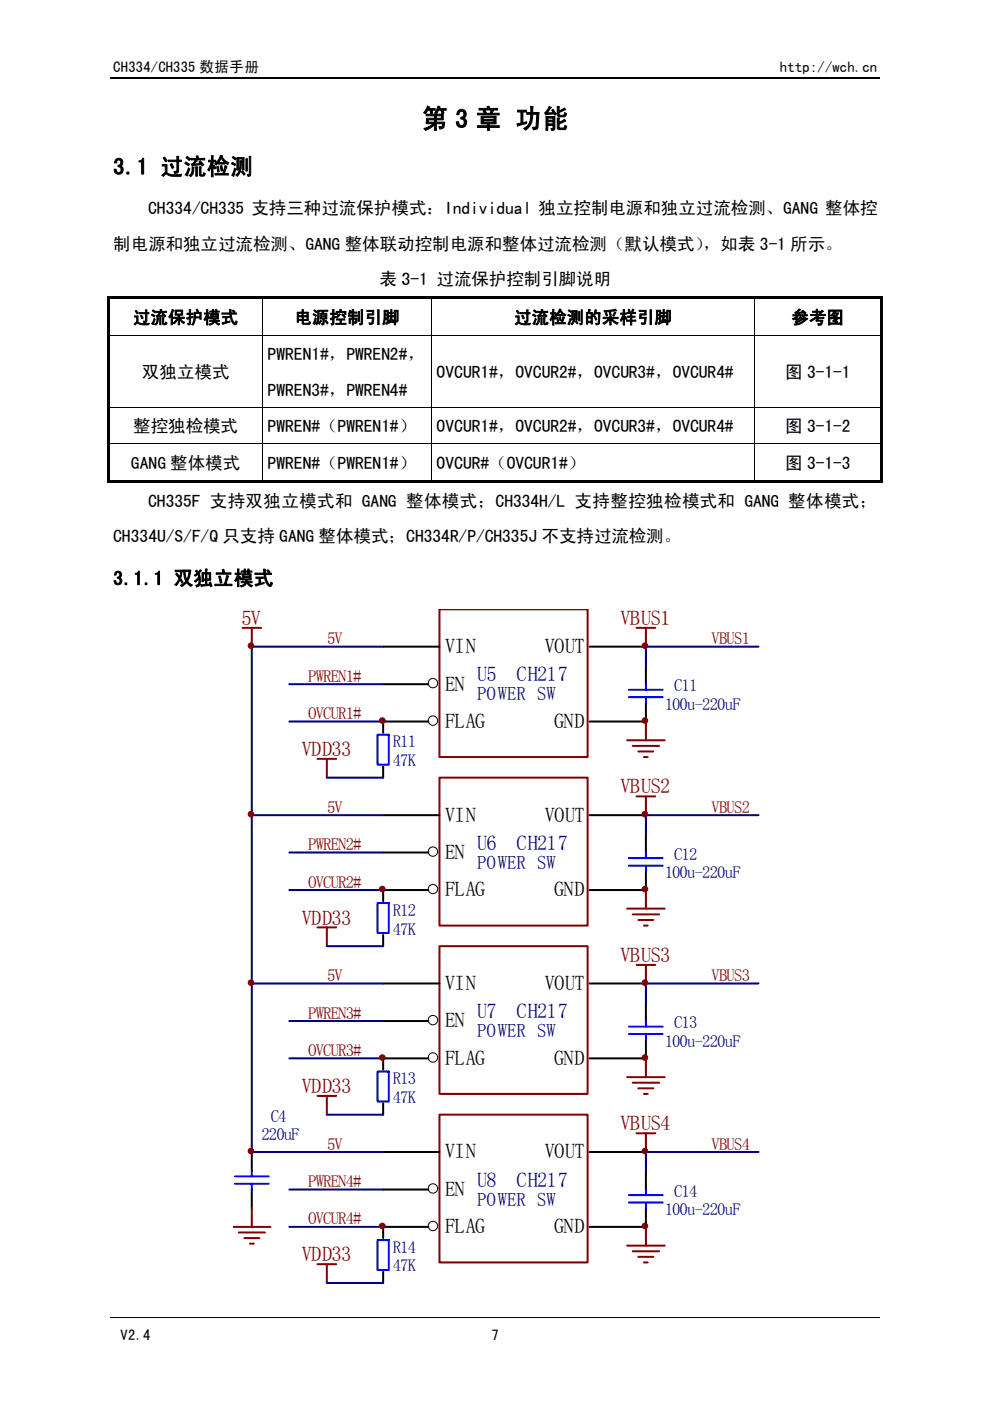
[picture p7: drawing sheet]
<svg xmlns="http://www.w3.org/2000/svg" width="210mm" height="297mm" viewBox="0 0 210 297" stroke-linecap="round" stroke-linejoin="round" font-family="sans-serif">
<path d="M23.5 16.6h62.1" fill="none" stroke="#000" stroke-width=".25"/>
<path d="M23.5 279.4h62.1" fill="none" stroke="#000" stroke-width=".21"/>
<path d="M49.4 129.2h36.3v142.4h-36.3z" fill-rule="evenodd" fill="#fff"/>
<g fill="none" stroke="#000" stroke-width=".42">
<path d="M81.2 137.1h4.5M81.2 145.1h4.5M85.7 153h-4.5v2.3M81.2 162.5v2.4M81.2 172.8h4.5M81.2 198.2v2.4M81.2 180.7h4.5M85.7 188.7h-4.5v2.4M81.2 216.5h4.5M81.2 208.5h4.5M81.2 233.9v2.4M85.7 224.4h-4.5v2.4"/>
<path d="M53.4 244.2v4M53.4 252.2v3.9M81.2 252.2h4.5M81.2 244.2h4.5M81.2 269.6v2.4M85.7 260.1h-4.5v2.4"/>
</g>
<path d="M80.1 155.8h2.3v6.3h-2.3zM80.1 191.5h2.3v6.3h-2.3zM80.1 227.2h2.3v6.3h-2.3zM49.8 251h7.2M49.8 249.4h7.2M53.4 248.2v1.2M53.4 251v1.2M80.1 262.9h2.3v6.4h-2.3z" fill="none" stroke="#00f" stroke-width=".42"/>
<g fill="none" stroke="#800000" stroke-width=".42">
<path d="M51.4 133.1h4M53.4 133.1v4M67.3 160.9h4M69.3 160.9v4M67.3 196.6h4M69.3 196.6v4M67.3 232.4h4M69.3 232.4v3.9M53.4 256.1v4M49.4 260.1h8M50.6 261.3h5.6M51.8 262.5h3.2"/>
<path d="M53 263.7h.8M67.3 268h4M69.3 268v4"/>
</g>
<g fill="none" stroke="#000080" stroke-width=".42">
<path d="M81.2 137.1h-27.8v107.1h27.8M61.3 153h19.9M61.3 145.1h19.9M53.4 172.8h27.8M69.3 164.9h11.9M61.3 188.7h19.9M61.3 180.7h19.9M53.4 208.5h27.8M61.3 216.5h19.9M69.3 200.6h11.9M61.3 224.4h19.9M69.3 236.3h11.9"/>
<path d="M61.3 252.2h19.9M61.3 260.1h19.9M69.3 272h11.9"/>
</g>
<g fill="#800000" stroke="#800000" stroke-width=".21">
<circle cx="81.1" cy="259.9" r=".6"/>
<circle cx="81.1" cy="224.2" r=".6"/>
<circle cx="81.1" cy="188.5" r=".6"/>
<circle cx="81.1" cy="152.8" r=".6"/>
<circle cx="53.2" cy="136.9" r=".59"/>
<circle cx="53.2" cy="244" r=".59"/>
<circle cx="53.2" cy="208.3" r=".59"/>
<circle cx="53.2" cy="172.6" r=".6"/>
</g>
<g fill="#000">
<path d="M22.7 62.9h.5v.5h-.5zM22.7 63.4h.5v7.6h-.5zM22.7 71h.5v.2h-.5zM23.2 62.9h32.5v.5h-32.5zM55.7 63.4h.1zM55.7 62.9h.5v.5h-.5zM55.7 71h.1v.2h-.1zM56.2 62.9h29.4v.5h-29.4zM22.7 71.2h.5v15.1h-.5zM22.7 86.3h.5v.2h-.5zM22.7 86.5h.5v7.6h-.5zM22.7 94.1h.5v.1h-.5z"/>
<path d="M55.7 86.3h.1v.2h-.1zM55.7 94.1h.1v.1h-.1zM22.7 94.2h.5v7.6h-.5zM22.7 101.8h.5v.5h-.5zM23.2 101.8h32.5v.5h-32.5zM55.7 101.8h.5v.5h-.5zM56.2 101.8h29.4v.5h-29.4z"/>
</g>
<path d="M23.2 71.1h32.5M55.8 63.4v7.6M55.8 71.2v15.1M55.8 71.1h29.8M23.2 86.4h32.5M23.2 94.1h32.5M55.8 86.5v7.6M55.8 94.2v7.6M55.8 86.4h29.8M55.8 94.1h29.8M85.6 279.4h79.3" fill="none" stroke="#000" stroke-width=".21"/>
<path d="M85.6 16.6h79.3" fill="none" stroke="#000" stroke-width=".25"/>
<path d="M85.6 129.2h74.8v142.4h-74.8z" fill-rule="evenodd" fill="#fff"/>
<path d="M135 240.3h3.9M136.9 240.3v3.9M133 264.1h7.9M134.2 265.3h5.5M135.3 266.5h3.2M136.5 267.7h.8M136.9 260.1v4" fill="none" stroke="#800000" stroke-width=".42"/>
<path d="M136.9 248.2v4M136.9 256.1v4" fill="none" stroke="#000" stroke-width=".42"/>
<path d="M133.3 255h7.2M133.3 253.4h7.2M136.9 252.2v1.2M136.9 255v1.1" fill="none" stroke="#00f" stroke-width=".42"/>
<path d="M93.2 236.3h31.4v31.4h-31.4z" fill-rule="evenodd" fill="#fff" stroke="#800000" stroke-width=".42"/>
<path d="M136.9 212.5v4M136.9 220.5v3.9M85.6 244.2h7.6M85.6 252.2h5.2M125 244.2h11.9M85.6 260.1h5.2M125 260.1h11.9" fill="none" stroke="#000" stroke-width=".42"/>
<g fill="none" stroke="#000" stroke-width=".21">
<circle cx="91.8" cy="252" r="1"/>
<circle cx="91.8" cy="259.9" r="1"/>
</g>
<path d="M160.8 244.2h-23.9v4" fill="none" stroke="#000080" stroke-width=".42"/>
<path d="M135 204.6h3.9M136.9 204.6v3.9M133 228.4h7.9M134.2 229.6h5.5M135.3 230.7h3.2M136.5 231.9h.8M136.9 224.4v4" fill="none" stroke="#800000" stroke-width=".42"/>
<path d="M133.3 219.2h7.2M133.3 217.7h7.2M136.9 216.5v1.2M136.9 219.2v1.3" fill="none" stroke="#00f" stroke-width=".42"/>
<path d="M93.2 200.6h31.4v31.3h-31.4z" fill-rule="evenodd" fill="#fff" stroke="#800000" stroke-width=".42"/>
<path d="M136.9 176.8v3.9M136.9 184.7v4M85.6 208.5h7.6M85.6 216.5h5.2M125 208.5h11.9M85.6 224.4h5.2M125 224.4h11.9" fill="none" stroke="#000" stroke-width=".42"/>
<g fill="none" stroke="#000" stroke-width=".21">
<circle cx="91.8" cy="216.3" r="1"/>
<circle cx="91.8" cy="224.2" r="1"/>
</g>
<path d="M160.8 208.5h-23.9v4" fill="none" stroke="#000080" stroke-width=".42"/>
<path d="M135 168.9h3.9M136.9 168.9v3.9M133 192.6h7.9M134.2 193.9h5.5M135.3 195.1h3.2M136.5 196.2h.8M136.9 188.7v3.9" fill="none" stroke="#800000" stroke-width=".42"/>
<path d="M133.3 183.5h7.2M133.3 181.9h7.2M136.9 180.7v1.2M136.9 183.5v1.2" fill="none" stroke="#00f" stroke-width=".42"/>
<path d="M93.2 164.9h31.4v31.3h-31.4z" fill-rule="evenodd" fill="#fff" stroke="#800000" stroke-width=".42"/>
<path d="M136.9 141.1v4M136.9 149v4M85.6 172.8h7.6M125 172.8h11.9M85.6 180.7h5.2M85.6 188.7h5.2M125 188.7h11.9" fill="none" stroke="#000" stroke-width=".42"/>
<g fill="none" stroke="#000" stroke-width=".21">
<circle cx="91.8" cy="180.6" r="1"/>
<circle cx="91.8" cy="188.5" r=".99"/>
</g>
<path d="M160.8 172.8h-23.9v4" fill="none" stroke="#000080" stroke-width=".42"/>
<path d="M135 133.1h3.9M136.9 133.1v4M133 157h7.9M134.2 158.1h5.5M135.3 159.3h3.2M136.9 153v4M136.5 160.5h.8" fill="none" stroke="#800000" stroke-width=".42"/>
<path d="M133.3 147.8h7.2M133.3 146.2h7.2M136.9 145.1v1.1M136.9 147.8v1.2" fill="none" stroke="#00f" stroke-width=".42"/>
<path d="M93.2 129.2h31.4v31.3h-31.4z" fill-rule="evenodd" fill="#fff" stroke="#800000" stroke-width=".42"/>
<path d="M85.6 137.1h7.6M125 137.1h11.9M85.6 145.1h5.2M85.6 153h5.2M125 153h11.9" fill="none" stroke="#000" stroke-width=".42"/>
<g fill="none" stroke="#000" stroke-width=".21">
<path d="M85.6 71.1h5.9M91.6 63.4v7.6M91.6 71.2v15.1M91.7 71.1h68.2M159.9 63.4v7.6M159.9 71.2v15.1M160 71.1h26.7M85.6 86.4h5.9M85.6 94.1h5.9M91.6 86.5v7.6M91.6 94.2v7.6M91.7 86.4h68.2"/>
<path d="M91.7 94.1h68.2M159.9 86.5v7.6M159.9 94.2v7.6M160 86.4h26.7M160 94.1h26.7M164.9 279.4h21.6"/>
<circle cx="91.8" cy="144.8" r="1"/>
<circle cx="91.8" cy="152.8" r="1"/>
</g>
<path d="M160.8 137.1h-23.9v4" fill="none" stroke="#000080" stroke-width=".42"/>
<g fill="#800000" stroke="#800000" stroke-width=".21">
<circle cx="136.7" cy="244" r=".59"/>
<circle cx="136.7" cy="259.9" r=".59"/>
<circle cx="136.7" cy="208.3" r=".59"/>
<circle cx="136.7" cy="224.2" r=".59"/>
<circle cx="136.7" cy="172.6" r=".6"/>
<circle cx="136.7" cy="188.5" r=".6"/>
<circle cx="136.7" cy="136.9" r=".59"/>
<circle cx="136.7" cy="152.8" r=".59"/>
</g>
<g fill="#000">
<path d="M85.6 62.9h5.9v.5h-5.9zM91.5 63.4h.2zM91.5 62.9h.5v.5h-.5zM91.5 71h.2v.2h-.2zM92 62.9h67.9v.5h-67.9zM159.9 63.4h.1zM159.9 62.9h.5v.5h-.5zM159.9 71h.1v.2h-.1zM160.4 62.9h4.5v.5h-4.5zM164.9 62.9h21.8v.5h-21.8zM186.7 62.9h.5v.5h-.5zM186.7 63.4h.5v7.6h-.5z"/>
<path d="M186.7 71h.5v.2h-.5zM91.5 86.3h.2v.2h-.2zM91.5 94.1h.2v.1h-.2zM159.9 86.3h.1v.2h-.1zM159.9 94.1h.1v.1h-.1zM186.7 71.2h.5v15.1h-.5zM186.7 86.3h.5v.2h-.5zM186.7 86.5h.5v7.6h-.5zM186.7 94.1h.5v.1h-.5zM85.6 101.8h5.9v.5h-5.9zM91.5 101.8h.5v.5h-.5zM92 101.8h67.9v.5h-67.9z"/>
<path d="M159.9 101.8h.5v.5h-.5zM160.4 101.8h4.5v.5h-4.5zM164.9 101.8h21.8v.5h-21.8zM186.7 94.2h.5v7.6h-.5zM186.7 101.8h.5v.5h-.5z"/>
</g>
<path d="M164.9 16.6h21.6" fill="none" stroke="#000" stroke-width=".25"/>
<text font-size="5.6" x="89.5" y="27.1">第 3 章 功能</text>
<text font-size="5" x="24" y="37">3.1 过流检测</text>
<g font-size="4.4" fill="#800000">
<text x="51.2" y="132.5">5V</text>
<text x="131.6" y="132.5">VBUS1</text>
<text x="64" y="160.3">VDD33</text>
<text x="131.6" y="168.2">VBUS2</text>
<text x="64" y="196">VDD33</text>
<text x="131.6" y="203.9">VBUS3</text>
<text x="64" y="231.7">VDD33</text>
<text x="131.6" y="239.7">VBUS4</text>
<text x="64" y="267.4">VDD33</text>
</g>
<g font-size="4.4">
<text x="94.4" y="138.5">VIN</text>
<text x="115.5" y="138.5">VOUT</text>
<text x="94.4" y="146.4">EN</text>
<text x="94.4" y="154.3">FLAG</text>
<text x="117.5" y="154.3">GND</text>
<text x="94.4" y="174.2">VIN</text>
<text x="115.5" y="174.2">VOUT</text>
<text x="94.4" y="182.1">EN</text>
<text x="94.4" y="190.1">FLAG</text>
<text x="117.5" y="190.1">GND</text>
<text x="94.4" y="209.9">VIN</text>
<text x="115.5" y="209.9">VOUT</text>
<text x="94.4" y="217.8">EN</text>
<text x="94.4" y="225.8">FLAG</text>
<text x="117.5" y="225.8">GND</text>
<text x="94.4" y="245.6">VIN</text>
<text x="115.5" y="245.6">VOUT</text>
<text x="94.4" y="253.6">EN</text>
<text x="94.4" y="261.5">FLAG</text>
<text x="117.5" y="261.5">GND</text>
</g>
<g font-size="4.4" fill="#000080">
<text x="101.2" y="144.4">U5</text>
<text x="109.5" y="144.4">CH217</text>
<text x="101.2" y="180.2">U6</text>
<text x="109.5" y="180.2">CH217</text>
<text x="101.2" y="215.8">U7</text>
<text x="109.5" y="215.8">CH217</text>
<text x="101.2" y="251.6">U8</text>
<text x="109.5" y="251.6">CH217</text>
</g>
<text font-size="4.2" x="24" y="124">3.1.1 双独立模式</text>
<g font-size="4" fill="#000080">
<text x="101.2" y="148.5">POWER SW</text>
<text x="101.2" y="184.2">POWER SW</text>
<text x="101.2" y="219.9">POWER SW</text>
<text x="101.2" y="255.6">POWER SW</text>
</g>
<g font-size="3.7">
<text x="31.4" y="45.3">CH334/CH335 支持三种过流保护模式：Individual 独立控制电源和独立过流检测、GANG 整体控</text>
<text x="60.8" y="45.3">三种过流保护模式</text>
<text x="162.4" y="45.3">、</text>
<text x="24" y="52.9">制电源和独立过流检测、GANG 整体联动</text>
<text x="80.6" y="52.9">联动控制电源和整体过流检测（默认模式）</text>
<text x="149.1" y="52.9">，如表 3-1</text>
<text x="164.8" y="52.9">1 所示。</text>
<text x="80.5" y="60.5">表 3</text>
<text x="85.2" y="60.5">3-1 过流保护控制引脚说明</text>
<text x="28.2" y="68.6">过流保护模式</text>
<text x="62.4" y="68.6">电源控制引脚</text>
<text x="109" y="68.6">过流检测的采样引脚</text>
<text x="167.8" y="68.6">参考图</text>
<text x="56.7" y="76.3">PWREN1#，PWREN2#</text>
<text x="73.5" y="76.3">PWREN2#，</text>
<text x="30.1" y="80.1">双独立模式</text>
<text x="56.7" y="83.9">PWREN3#，PWREN4#</text>
<text x="73.5" y="83.9">PWREN4#</text>
<text x="92.6" y="80.1">OVCUR1#，OVCUR2#，OVCUR3#，OVCUR4#</text>
<text x="166.5" y="80.1">图 3-1-1</text>
<text x="28.2" y="91.6">整控独检模式</text>
<text x="56.7" y="91.6">PWREN#（PWREN1#）</text>
<text x="84.6" y="91.6">）</text>
<text x="92.6" y="91.6">OVCUR1#，OVCUR2#，OVCUR3#，OVCUR4#</text>
<text x="166.5" y="91.6">图 3-1-2</text>
<text x="27.8" y="99.3">GANG 整体模式</text>
<text x="56.7" y="99.3">PWREN#（PWREN1#）</text>
<text x="84.6" y="99.3">）</text>
<text x="92.6" y="99.3">OVCUR#（OVCUR1#）</text>
<text x="166.5" y="99.3">图 3-1-3</text>
<text x="31.4" y="107.5">CH335F 支持双独立模式和 GANG</text>
<text x="76.8" y="107.5">GANG 整体模式；CH334H/L 支持整控独检模式和 GANG</text>
<text x="157.8" y="107.5">GANG 整体模式；</text>
<text x="24" y="115">CH334U/S/F/Q 只支持 GANG 整体模式；</text>
<text x="82.4" y="115">；CH334R/P/CH335J 不支持过流检测。</text>
</g>
<g font-size="3.6" fill="#800000">
<text x="69.3" y="136.6">5V</text>
<text x="150.9" y="136.6">VBUS1</text>
<text x="65.4" y="144.6">PWREN1#</text>
<text x="65.4" y="152.5">OVCUR1#</text>
<text x="69.3" y="172.3">5V</text>
<text x="150.9" y="172.3">VBUS2</text>
<text x="65.4" y="180.3">PWREN2#</text>
<text x="65.4" y="188.2">OVCUR2#</text>
<text x="69.3" y="208.1">5V</text>
<text x="150.9" y="208.1">VBUS3</text>
<text x="65.4" y="216">PWREN3#</text>
<text x="65.4" y="223.9">OVCUR3#</text>
<text x="69.3" y="243.8">5V</text>
<text x="150.9" y="243.8">VBUS4</text>
<text x="65.4" y="251.7">PWREN4#</text>
<text x="65.4" y="259.6">OVCUR4#</text>
</g>
<g font-size="3.6" fill="#000080">
<text x="142.9" y="146.5">C11</text>
<text x="140.9" y="150.5">100u-220uF</text>
<text x="83.3" y="158.4">R11</text>
<text x="83.3" y="162.4">47K</text>
<text x="142.9" y="182.3">C12</text>
<text x="140.9" y="186.2">100u-220uF</text>
<text x="83.3" y="194.2">R12</text>
<text x="83.3" y="198.1">47K</text>
<text x="140.9" y="221.9">100u-220uF</text>
<text x="142.9" y="218">C13</text>
<text x="83.3" y="229.9">R13</text>
<text x="83.3" y="233.8">47K</text>
<text x="57.4" y="237.8">C4</text>
<text x="55.4" y="241.8">220uF</text>
<text x="140.9" y="257.7">100u-220uF</text>
<text x="142.9" y="253.7">C14</text>
<text x="83.3" y="265.6">R14</text>
<text x="83.3" y="269.6">47K</text>
</g>
<g font-size="3.2">
<text x="24" y="15.2">CH334/CH335 数据手册</text>
<text x="165.4" y="15.2">http://wch.cn</text>
<text x="25.6" y="284.1">V2.4</text>
<text x="104.2" y="284.1">7</text>
</g>
</svg>
